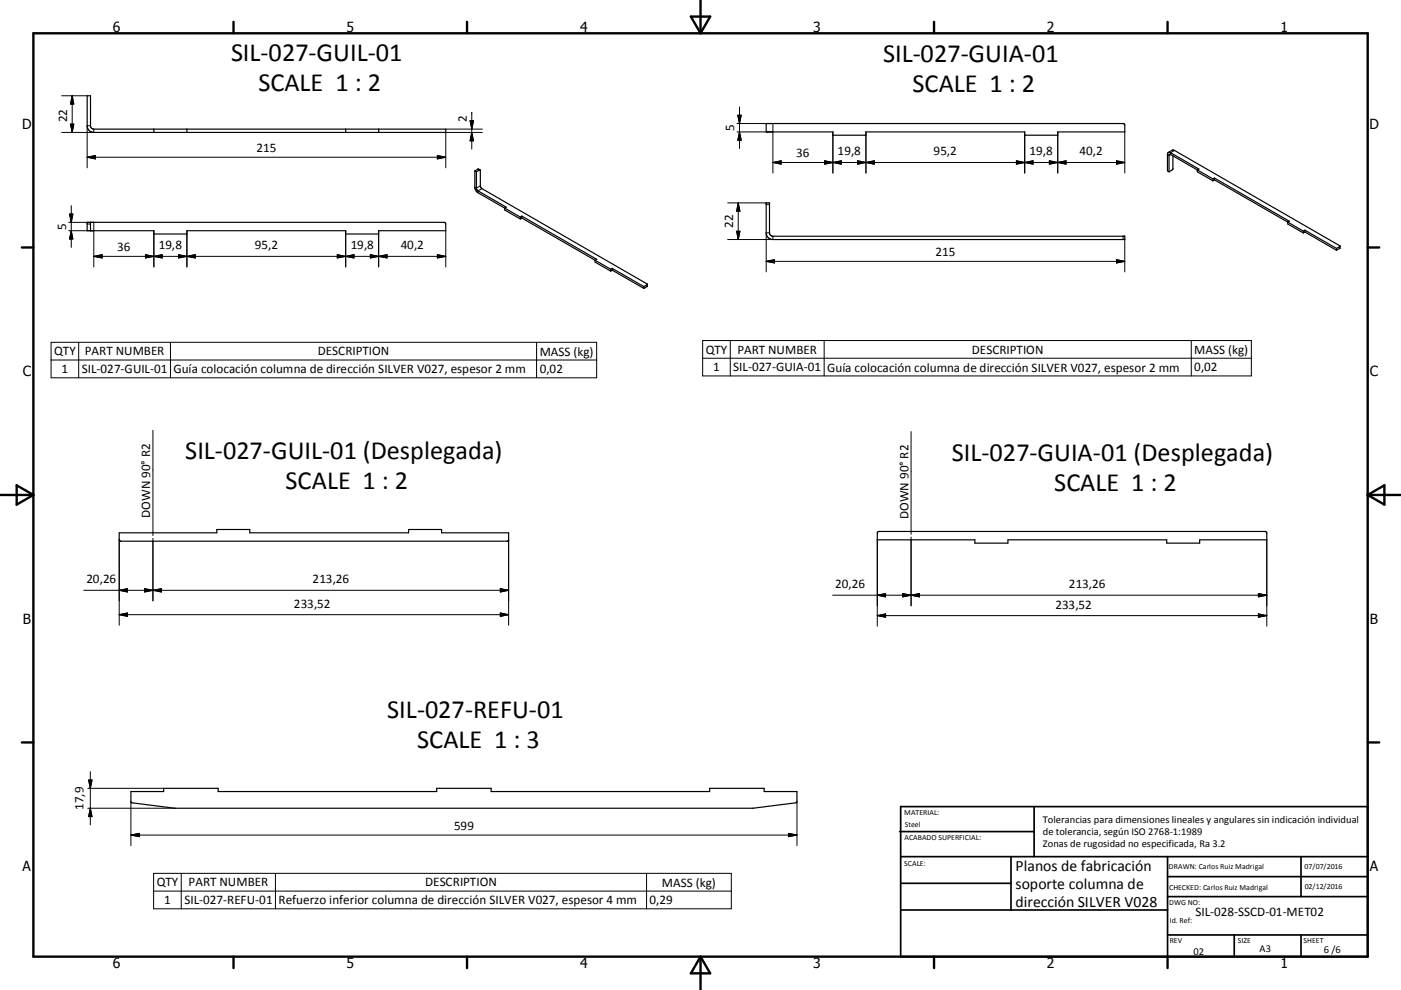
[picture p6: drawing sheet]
<svg xmlns="http://www.w3.org/2000/svg" width="420mm" height="297mm" viewBox="0 0 420 297" stroke-linecap="round" stroke-linejoin="round" font-family="sans-serif">
<g fill="none" stroke="#000" stroke-width=".36">
<path d="M26.1 28.7h1l.1 9.3 .3 .5 .6 .2h105.5v1h-105.5a1.99 1.99 0 0 1-2-2zM46.1 38.7v1M56 38.7v1M103.6 38.7v1M113.5 38.7v1M229.7 37.1h107l.5 .3v2.2h-20.1v1h-9.9v-1h-47.6v1h-9.9v-1h-20zM142.4 51.3v4.9l.5 1.3 13.1 7.6M142.4 51.3l.4 .2M142.8 51.5v5.1l.3 .5 8.7 5.1-.5 .2v.6l4.7 2.7M143.9 51l.1 4.8 .5 .8 49.6 28.7M143.9 51l-.5-.3-1 .6M143.9 51l-1.1 .5"/>
<path d="M350.3 45.7l1.3-.7 .5 .1 49.6 28.7M350.3 45.7l-.3 .5v5.1l.5 .2M350.3 45.7l.7 .1 8.4 4.9-.4 .3v.5l4.6 2.7M350.5 51.5v-4.9l.3-.3 12.8 7.4M351.6 46.8v3.9l-1.1 .8M363.6 53.7v.5M364.1 54l22 12.6M364.1 53.4l22.5 13-.5 .2M364.1 54l-.5 .2M364.1 53.4v.6M364.1 53.4l-.5 .3M26.1 66.7h107l.5 .4v2.1h-20.1v1h-9.9v-1h-47.6v1h-9.9v-1h-20z"/>
<path d="M27.1 66.7v2.5M156 65.1v.6M156.5 65.4l26.6 15.4M156.5 64.8l22.4 13-.5 .3v.5l4.7 2.7M156.5 65.4l-.5 .3M156.5 64.8v.6M156.5 64.8l-.5 .3M229.7 60.9h1v9.2l.4 .5 .6 .3h105.5v1h-105.5a1.98 1.98 0 0 1-2-2zM386.1 66.6v.6l4.6 2.7M386.1 66.6l4.6 2.7M390.7 69.3v.6M391.2 69.6l9.5 5.5"/>
<path d="M391.2 69.1l9.5 5.4M391.2 69.6l-.5 .3M391.2 69.1v.5M391.2 69.1l-.5 .2M400.7 74.5v.6M401.7 73.8h.1M401.7 73.8v.7l-1 .6M401.7 73.8l-1 .7M183.1 80.8v.5M183.6 81.1l9.4 5.4M183.6 80.5l9.4 5.5M183.6 81.1l-.5 .2"/>
<path d="M183.6 80.5v.6M183.6 80.5l-.5 .3M193 86v.5M194.1 85.3l-.1 .6-1 .6M194.1 85.3l-1.1 .7M35.7 159.9h29.3v-1h9.9v1h47.6v-1h9.9v1h20.1v2.1l-.5 .4h-115.8l-.4-.4zM263.2 159.5l116.1-.1 .5 .4v2.2h-20.1v.9h-9.9v-.9h-47.6v.9h-9.9v-.9h-29.3v-2zM39.2 237.5h9.9v-1h16.3v1h65.5v-1h16.4v1h65.5v-1h16.3v1h9.8v3l-.3 .4-12.8 1.6h-173.4l-13-1.7-.2-.3z"/>
</g>
<g fill="none" stroke="#000" stroke-width=".3">
<path d="M18.5 28.7h7.6M21.1 37.2h1l-.5 2.5zM21.6 28.7v11M21.6 28.7l.5 2.5h-1zM27.1 37.7h-1v12.6M28.1 38.7v1h-9.6M133.6 38.7h11M140.9 36.2h1l-.5 2.5zM141.4 33.7v11M141.4 39.7l.5 2.5h-1zM144.6 39.7h-11v10.6M220.9 37.1h10.8v14.8"/>
<path d="M220.9 39.6h10.8M221.2 34.6h1l-.5 2.5zM221.7 32.1v12.5M221.7 39.6l.5 2.5h-1zM249.7 39.6v12.3M259.6 39.6v12.3M307.2 39.6v12.3M317.1 39.6v12.3M337.2 39.6v12.3M26.1 47.2h107.5M26.1 47.2l2.5-.5v1zM131.1 46.7l2.5 .5-2.5 .5z"/>
<path d="M143.3 50.7l.5 .3M144 55.8l-1.2 .6-.4-.2M144.5 56.6l-1.2 .7v.5M231.7 48.7h105.5M231.7 48.7l2.5-.5v1.1zM247.2 48.2v1.1l5-1.1v1.1zM257.1 48.2l5 1.1v-1.1l-5 1.1zM304.7 48.2l5 1.1v-1.1l-5 1.1zM314.6 48.2l5 1.1v-1.1l-5 1.1zM334.7 48.2l2.5 .5-2.5 .6zM352.1 45.1l-1.1 .7v.6l-.5 .2-.5-.2M20.6 66.7h7.5v13.4"/>
<path d="M20.6 69.2h7.5M20.9 64.2h.9l-.4 2.5zM21.4 61.7v12.5M21.4 69.2l.4 2.5h-.9zM26.1 67.2h1M28.1 76.9h105.5M28.1 76.9l2.5-.5v1zM43.6 76.4l2.5 .5-2.5 .5zM46.1 76.9l2.5-.5v1zM46.1 69.2v10.9M53.5 76.4l2.5 .5-2.5 .5zM56 76.9l2.5-.5v1z"/>
<path d="M56 69.2v10.9M101.1 76.4l2.5 .5-2.5 .5zM103.6 76.9l2.5-.5v1zM103.6 69.2v10.9M111 76.4l2.5 .5-2.5 .5zM113.5 69.2v10.9M113.5 76.9l2.5-.5v1zM131.1 76.4l2.5 .5-2.5 .5zM133.6 69.2v10.9M218.2 60.9h11.5M220.8 69.4h1l-.5 2.5zM221.3 60.9v11"/>
<path d="M221.3 60.9l.5 2.5h-1zM229.7 61.4h1M229.7 78.4h107.5M229.7 78.4l2.5-.5v1zM230.7 69.9h-1v11.7M231.7 70.9v1h-13.5M334.7 77.9l2.5 .5-2.5 .5zM336.7 70.9v1M337.2 71.9v9.7M401.6 74v.5M194 85.4v.6M15.3 102.7h163.6v10.6h-163.6z"/>
<path d="M15.3 108h163.6M23.6 102.7v10.6M51.1 102.7v10.6M160.9 102.7v10.6M210.7 102.2h164.5v10.6h-164.5zM210.7 107.5h164.5M218.9 102.2v10.6M247.1 102.2v10.6M357.2 102.2v10.6M45.8 129.1v31.6M273.2 129.5v30.8M25.1 177.1h127.4"/>
<path d="M35.7 177.1l2.5-.5v1zM35.7 161.9v25.7M43.4 176.6l2.4 .5-2.4 .5zM45.8 161.5v18.8M45.8 177.1l2.6-.5v1zM150 176.6l2.5 .5-2.5 .5zM152.5 161.9v25.7M249.6 178.6h130.2M263 178.6l2.5-.5v1zM263 162v25.9M270.6 178.1l2.6 .5-2.6 .5zM273.2 161.1v20.6"/>
<path d="M273.2 178.6l2.4-.5v1zM377.3 178.1l2.5 .5-2.5 .5zM379.8 162v25.9M35.7 184.4l2.5-.5v1zM35.7 184.4h116.8M150 183.9l2.5 .5-2.5 .5zM263 184.7l2.5-.5v1zM263 184.7h116.8M377.3 184.2l2.5 .5-2.5 .5zM26.3 236.5h22.8M26.6 234h1l-.5 2.5zM27.1 231.5v16"/>
<path d="M26.3 242.5h26.1M27.1 242.5l.5 2.5h-1zM39.2 250.5h199.7M39.2 250.5l2.5-.5v1zM39.2 240.5v13.2M236.4 250l2.5 .5-2.5 .5zM238.9 240.5v13.2M46.1 262h173.1v10.7h-173.1zM46.1 267.3h173.1M54.3 262v10.7M82.6 262v10.7M193.8 262v10.7"/>
</g>
<g fill="none" stroke="#000" stroke-width=".71">
<path d="M10 10h400v277h-400zM70 6.6v3.4M140 6.6v3.4M207.1 5h5.8l-2.9 5zM210 0v10M280 6.6v3.4M350 6.6v3.4M6.6 74.2h3.4M410 74.2h3.5M0 148.5h10M5 145.6l5 2.9-5 2.9zM410 148.5h10.1"/>
<path d="M410 148.5l5.1-2.9v5.8zM6.6 222.7h3.4M410 222.7h3.5M70 287v3.4M140 287v3.4M210 287v10M210 287l2.9 5h-5.8zM280 287v3.4M350 287v3.4"/>
</g>
<g fill="none" stroke="#000" stroke-width=".51">
<path d="M269.7 249.5h40.3M270 242h140v45h-140zM270 257h140M303.1 257v16M310 242v15M350 257v30M390.1 257v12M270 265h33.1M270 273h80M350 269h60M350 263h60M350 280.5h60"/>
<path d="M370 280.5v6.5M390.1 280.5v6.5"/>
</g>
<g fill="#000" stroke="#000" stroke-width=".3">
<path d="M21.1 37.2h1l-.5 2.5zM21.6 28.7l.5 2.5h-1zM140.9 36.2h1l-.5 2.5zM221.2 34.6h1l-.5 2.5zM26.1 47.2l2.5-.5v1zM131.1 46.7l2.5 .5-2.5 .5zM141.4 39.7l.5 2.5h-1zM221.7 39.6l.5 2.5h-1zM231.7 48.7l2.5-.5v1.1zM247.2 48.2l2.5 .5-2.5 .6zM249.7 48.7l2.5-.5v1.1zM257.1 48.2l2.5 .5-2.5 .6z"/>
<path d="M259.6 48.7l2.5-.5v1.1zM304.7 48.2l2.5 .5-2.5 .6zM307.2 48.7l2.5-.5v1.1zM314.6 48.2l2.5 .5-2.5 .6zM317.1 48.7l2.5-.5v1.1zM334.7 48.2l2.5 .5-2.5 .6zM20.9 64.2h.9l-.4 2.5zM21.4 69.2l.4 2.5h-.9zM28.1 76.9l2.5-.5v1zM43.6 76.4l2.5 .5-2.5 .5zM46.1 76.9l2.5-.5v1zM53.5 76.4l2.5 .5-2.5 .5z"/>
<path d="M56 76.9l2.5-.5v1zM101.1 76.4l2.5 .5-2.5 .5zM103.6 76.9l2.5-.5v1zM111 76.4l2.5 .5-2.5 .5zM113.5 76.9l2.5-.5v1zM131.1 76.4l2.5 .5-2.5 .5zM220.8 69.4h1l-.5 2.5zM221.3 60.9l.5 2.5h-1zM229.7 78.4l2.5-.5v1zM334.7 77.9l2.5 .5-2.5 .5zM35.7 177.1l2.5-.5v1zM43.4 176.6l2.4 .5-2.4 .5z"/>
<path d="M45.8 177.1l2.6-.5v1zM150 176.6l2.5 .5-2.5 .5zM263 178.6l2.5-.5v1zM270.6 178.1l2.6 .5-2.6 .5zM273.2 178.6l2.4-.5v1zM377.3 178.1l2.5 .5-2.5 .5zM35.7 184.4l2.5-.5v1zM150 183.9l2.5 .5-2.5 .5zM263 184.7l2.5-.5v1zM377.3 184.2l2.5 .5-2.5 .5zM26.6 234h1l-.5 2.5zM27.1 242.5l.5 2.5h-1z"/>
<path d="M39.2 250.5l2.5-.5v1zM236.4 250l2.5 .5-2.5 .5z"/>
</g>
<g font-size="7.9">
<text x="69.3" y="18.2">SIL-027-GUIL-01</text>
<text x="264.8" y="18.6">SIL-027-GUIA-01</text>
<text x="77.5" y="27.2">SCALE 1 : 2</text>
<text x="273.6" y="27.7">SCALE 1 : 2</text>
<text x="55.5" y="137.8">SIL-027-GUIL-01 (Desplegada)</text>
<text x="285.4" y="138.3">SIL-027-GUIA-01 (Desplegada)</text>
<text x="85.6" y="146.8">SCALE 1 : 2</text>
<text x="316.1" y="147.3">SCALE 1 : 2</text>
<text x="116.1" y="215.3">SIL-027-REFU-01</text>
<text x="125.1" y="224.4">SCALE 1 : 3</text>
</g>
<g font-size="4.7">
<text x="304.5" y="261.2">Planos de fabricación</text>
<text x="304.5" y="266.6">soporte columna de</text>
<text x="304.5" y="272">dirección SILVER V028</text>
</g>
<g font-size="4.2">
<text x="33.9" y="9.6">6</text>
<text x="103.9" y="9.6">5</text>
<text x="173.9" y="9.6">4</text>
<text x="243.8" y="9.6">3</text>
<text x="313.9" y="9.6">2</text>
<text x="383.9" y="9.6">1</text>
<text x="6.7" y="38.7">D</text>
<text x="410.5" y="38.7">D</text>
<text x="6.9" y="112.9">C</text>
<text x="410.7" y="112.9">C</text>
<text x="6.9" y="187.1">B</text>
<text x="410.7" y="187.1">B</text>
<text x="6.8" y="261.4">A</text>
<text x="410.7" y="261.4">A</text>
<text x="33.9" y="290.4">6</text>
<text x="103.9" y="290.4">5</text>
<text x="173.9" y="290.4">4</text>
<text x="243.8" y="290.4">3</text>
<text x="313.9" y="290.4">2</text>
<text x="383.9" y="290.4">1</text>
</g>
<g font-size="3.9">
<text x="20.2" y="36.7" transform="rotate(-90 20.2 36.7)">22</text>
<text x="140" y="36.7" transform="rotate(-90 140 36.7)">2</text>
<text x="220.1" y="39.3" transform="rotate(-90 220.1 39.3)">5</text>
<text x="76.9" y="45.6">215</text>
<text x="238.7" y="47.2">36</text>
<text x="251.1" y="46.7">19,8</text>
<text x="279.9" y="46.7">95,2</text>
<text x="308.7" y="46.7">19,8</text>
<text x="323.7" y="46.7">40,2</text>
<text x="19.8" y="69" transform="rotate(-90 19.8 69)">5</text>
<text x="219.8" y="68.4" transform="rotate(-90 219.8 68.4)">22</text>
<text x="35.1" y="75.4">36</text>
<text x="47.6" y="74.8">19,8</text>
<text x="76.4" y="74.8">95,2</text>
<text x="105.2" y="74.8">19,8</text>
<text x="120.1" y="74.8">40,2</text>
<text x="280.5" y="76.9">215</text>
<text x="16.3" y="106.6">QTY</text>
<text x="25.4" y="106.6">PART NUMBER</text>
<text x="95.2" y="106.6">DESCRIPTION</text>
<text x="161.8" y="106.8">MASS (kg)</text>
<text x="211.6" y="106.1">QTY</text>
<text x="221.1" y="106.1">PART NUMBER</text>
<text x="291.3" y="106.1">DESCRIPTION</text>
<text x="358.1" y="106.2">MASS (kg)</text>
<text x="18.5" y="111.9">1</text>
<text x="24.6" y="111.9">SIL-027-GUIL-01</text>
<text x="52" y="112">Guía colocación columna de dirección SILVER V027, espesor 2 mm</text>
<text x="161.8" y="111.9">0,02</text>
<text x="213.8" y="111.4">1</text>
<text x="219.8" y="111.4">SIL-027-GUIA-01</text>
<text x="248" y="111.5">Guía colocación columna de dirección SILVER V027, espesor 2 mm</text>
<text x="358.1" y="111.4">0,02</text>
<text x="45" y="155.4" transform="rotate(-90 45 155.4)">DOWN 90° R2</text>
<text x="272.4" y="155.7" transform="rotate(-90 272.4 155.7)">DOWN 90° R2</text>
<text x="25.9" y="175">20,26</text>
<text x="93.7" y="175">213,26</text>
<text x="250.4" y="176.5">20,26</text>
<text x="320.5" y="176.5">213,26</text>
<text x="88.1" y="182.3">233,52</text>
<text x="316.4" y="182.6">233,52</text>
<text x="25.1" y="243" transform="rotate(-90 25.1 243)">17,9</text>
<text x="136.1" y="248.9">599</text>
<text x="47" y="265.9">QTY</text>
<text x="56.6" y="265.9">PART NUMBER</text>
<text x="127.5" y="265.9">DESCRIPTION</text>
<text x="198.5" y="266">MASS (kg)</text>
<text x="49.2" y="271.3">1</text>
<text x="55.3" y="271.3">SIL-027-REFU-01</text>
<text x="83.5" y="271.4">Refuerzo inferior columna de dirección SILVER V027, espesor 4 mm</text>
<text x="194.7" y="271.3">0,29</text>
<text x="358.4" y="274.9">SIL-028-SSCD-01-MET02</text>
</g>
<g font-size="3.1">
<text x="312.7" y="246.8">Tolerancias para dimensiones lineales y angulares sin indicación individual</text>
<text x="312.7" y="250.4">de tolerancia, según ISO 2768-1:1989</text>
<text x="312.7" y="254">Zonas de rugosidad no especificada, Ra 3.2</text>
<text x="357.8" y="286.5">02</text>
<text x="377.6" y="285.6">A3</text>
<text x="396.9" y="285.9">6 /6</text>
</g>
<g font-size="2.4">
<text x="271.1" y="244.4">MATERIAL:</text>
<text x="271.2" y="252">ACABADO SUPERFICIAL:</text>
<text x="271.3" y="248">Steel</text>
<text x="271.1" y="259.7">SCALE:</text>
<text x="350.4" y="260.8">DRAWN: Carlos Ruiz Madrigal</text>
<text x="391.1" y="260.6">07/07/2016</text>
<text x="350.5" y="266.9">CHECKED: Carlos Ruiz Madrigal</text>
<text x="391.2" y="266.7">02/12/2016</text>
<text x="350.5" y="271.4">DWG NO:</text>
<text x="350.7" y="276.9">Id. Ref:</text>
<text x="350.7" y="282.8">REV</text>
<text x="371.1" y="282.9">SIZE</text>
<text x="390.8" y="283">SHEET</text>
</g>
</svg>
